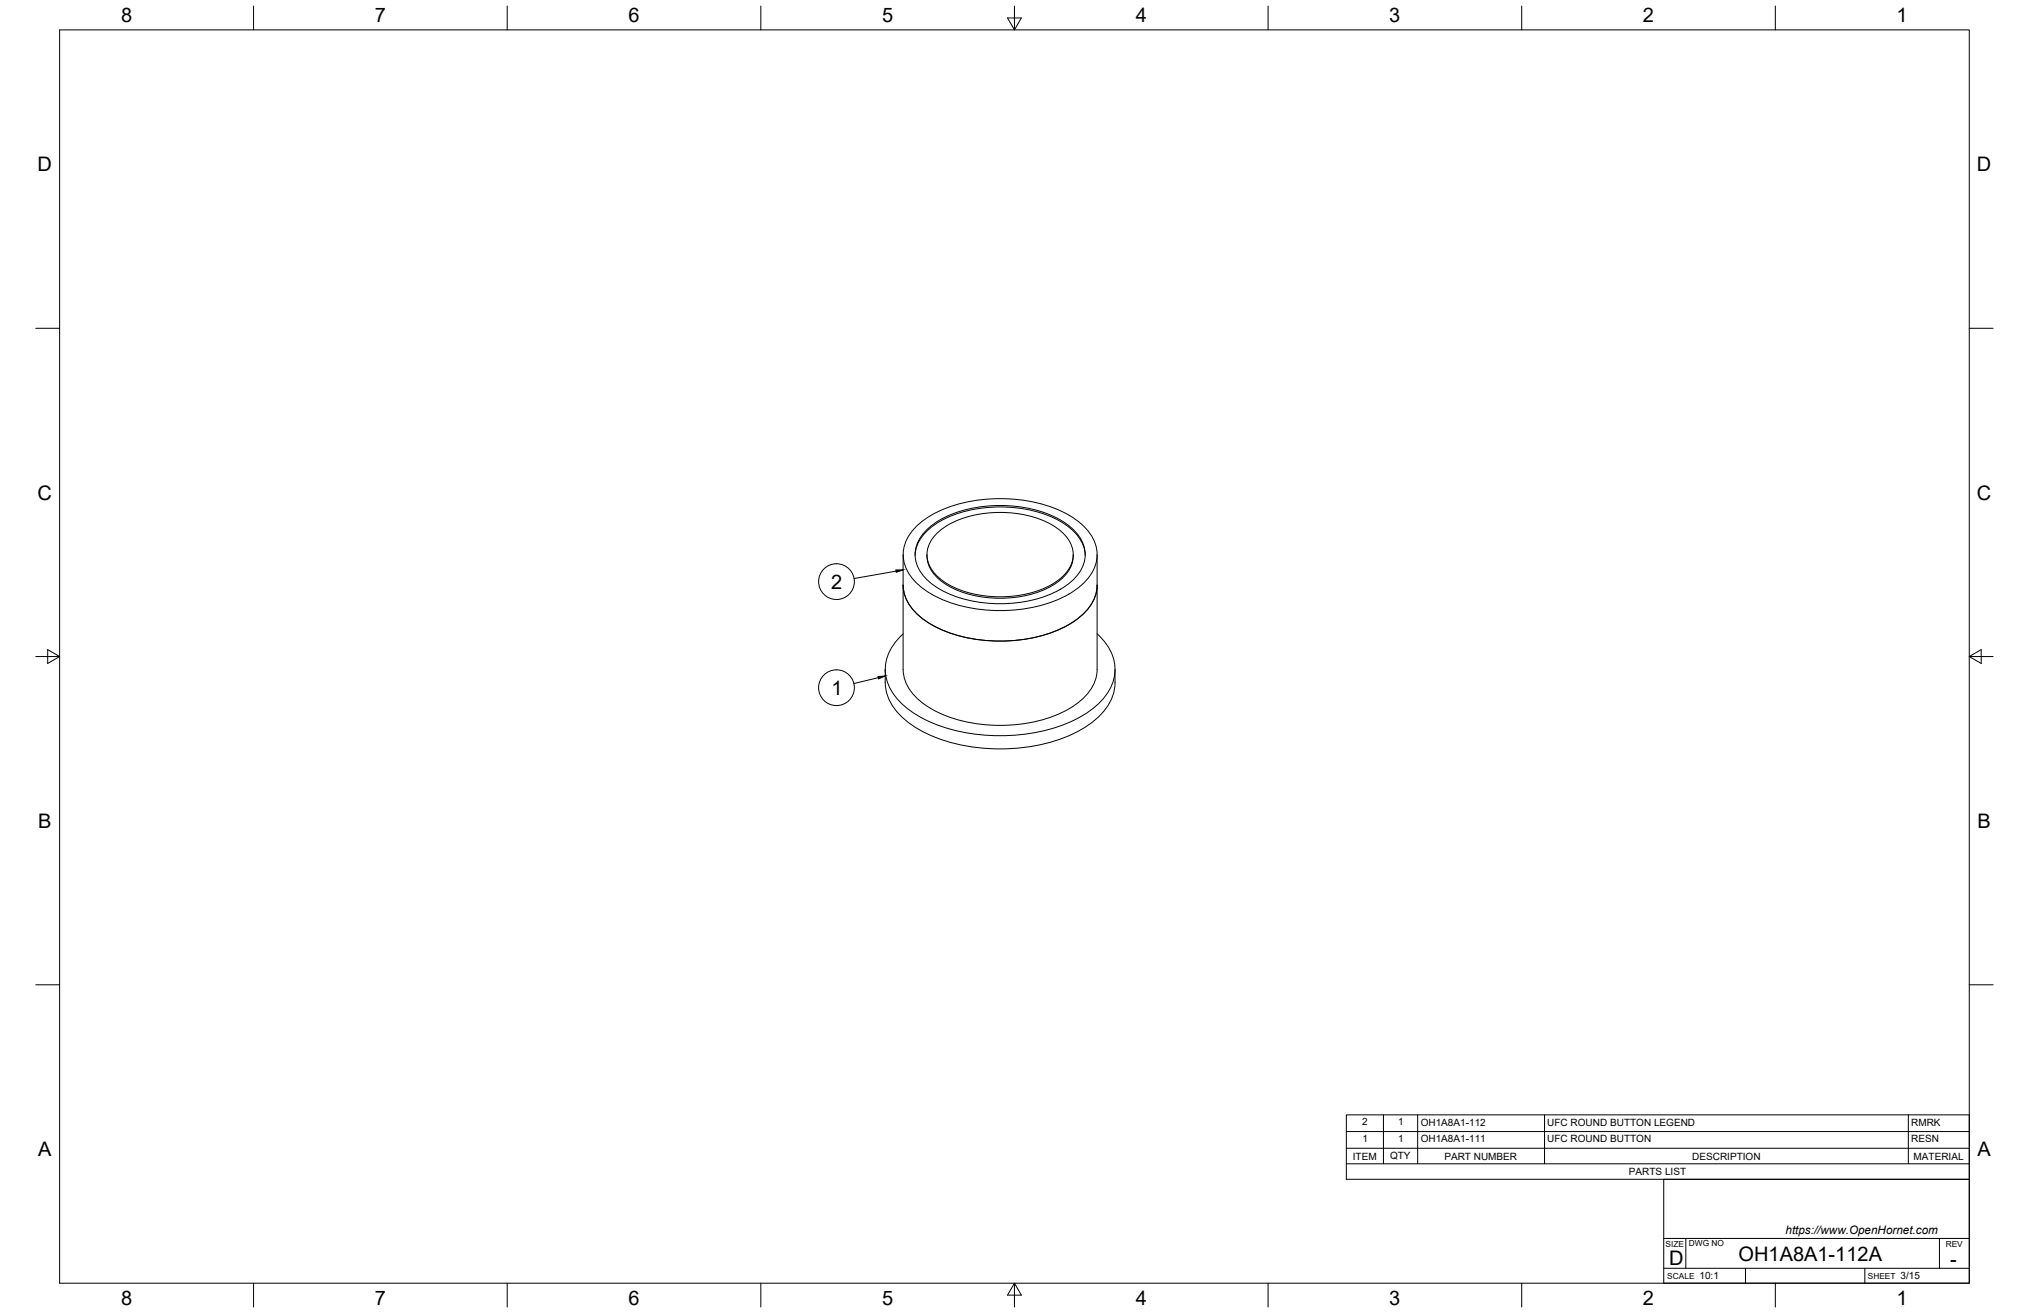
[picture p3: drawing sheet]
<svg xmlns="http://www.w3.org/2000/svg" width="864mm" height="559mm" viewBox="0 0 864 559" stroke-linecap="round" stroke-linejoin="round" font-family="sans-serif">
<!-- layer: Visible -->
<path d="M384.4 236.1v48.8M389.3 224.8a46.3 46.3 0 0 1 28.5-12.1 61.3 61.3 0 0 1 39.2 7.8 18.8 18.8 0 0 1 9.9 17.2 21.5 21.5 0 0 1-12 15.2 64.6 64.6 0 0 1-58.4 0 21.5 21.5 0 0 1-12-15.2 16 16 0 0 1 4.8-12.9zM389.5 236.3a17.4 17.4 0 0 1 9.1-13.5 56.1 56.1 0 0 1 44.5-4.5 27.3 27.3 0 0 1 17.8 13.5l1 4.5M394.5 236.1a14.3 14.3 0 0 0 7.5 12.2 48.3 48.3 0 0 0 42.1 2.8 20 20 0 0 0 12.3-11.5l.4-3.5M394.9 225a46.9 46.9 0 0 1 32-9.9 46.1 46.1 0 0 1 29.6 9.9 13.9 13.9 0 0 1 0 22 46.9 46.9 0 0 1-32 9.9 46.1 46.1 0 0 1-29.6-9.9 13.9 13.9 0 0 1 0-22zM398.8 227a38.6 38.6 0 0 1 25.7-8.9 42.6 42.6 0 0 1 26.6 7.6 12.2 12.2 0 0 1 4.5 15.4 25 25 0 0 1-15.6 10.9 49.5 49.5 0 0 1-36.3-3.3 16.2 16.2 0 0 1-9.1-11.9 12.4 12.4 0 0 1 4.2-9.8zM467 236.1v48.8M384.4 249a19.1 19.1 0 0 0 9.3 15.1 61.1 61.1 0 0 0 43.4 7.8 44 44 0 0 0 25.1-11.8 16.7 16.7 0 0 0 4.8-11.1M384.4 269.8a18.8 18.8 0 0 0-6.2 21.7 32.1 32.1 0 0 0 17.9 15.9 78.4 78.4 0 0 0 61.6-1.1 30 30 0 0 0 16.1-16.4 19 19 0 0 0-6.8-20.1M376.8 284.9a25 25 0 0 0 1.7 13.1 34.8 34.8 0 0 0 19.8 15.9 78.5 78.5 0 0 0 59.7-2.2 30.1 30.1 0 0 0 15.6-15.5 26.2 26.2 0 0 0 1-11.3M384.4 284.9a19.1 19.1 0 0 0 9.3 15.1 61.1 61.1 0 0 0 43.4 7.8 44 44 0 0 0 25.1-11.8 16.7 16.7 0 0 0 4.8-11.1" fill="none" stroke="#000" stroke-width=".43"/>
<!-- layer: Border -->
<g fill="none" stroke="#000" stroke-width=".43">
<path d="M25.4 12.7h812.8v533.4h-812.8zM107.9 2.6v10.1M215.9 2.6v10.1M323.8 2.6v10.1M428.8 7.6h5.9l-2.9 5.1zM431.8 2.6v10.1M539.7 2.6v10.1M647.7 2.6v10.1M755.6 2.6v10.1M15.2 139.7h10.2M838.2 139.7h10.1M15.2 279.4h10.2"/>
<path d="M20.3 276.5l5.1 2.9-5.1 3zM838.2 279.4l5.1-2.9v5.9zM838.2 279.4h10.1M15.2 419.1h10.2M838.2 419.1h10.1M107.9 546.1v10.2M215.9 546.1v10.2M323.8 546.1v10.2M431.8 546.1l2.9 5.1h-5.9zM431.8 546.1v10.2M539.7 546.1v10.2M647.7 546.1v10.2"/>
<path d="M755.6 546.1v10.2"/>
</g>
<!-- layer: Parts Lists -->
<path d="M573 474.5h265.2v27.4h-265.2zM588.8 474.5v20.8M603.4 474.5v20.8M657.4 474.5v20.8M812.2 474.5v20.8M573 495.3h265.2M573 488.7h265.2M573 481.6h265.2" fill="none" stroke="#000" stroke-width=".43"/>
<!-- layer: Balloons -->
<g fill="none" stroke="#000" stroke-width=".43">
<path d="M381.4 243.1l-17.9 3.1M373.8 288.4l-10.4 2.5"/>
<circle cx="356" cy="247.5" r="7.6"/>
<circle cx="356" cy="292.7" r="7.6"/>
</g>
<path d="M381.3 242.6l3.1-.1-2.9 1.1zM373.7 287.9l3.1-.2-2.9 1.2z" fill="#000" stroke="#000" stroke-width=".43"/>
<!-- layer: Titleblock -->
<path d="M708.1 501.9h130.1v44.2h-130.1zM708.1 539.8h130.1M708.1 527.1h130.1M717.5 527.1v12.7M742.9 539.8v6.3M793.7 539.8v6.3M825.5 527.1v12.7" fill="none" stroke="#000" stroke-width=".43"/>
<g font-size="8.5">
<text x="51.6" y="9.4">8</text>
<text x="159.5" y="9.4">7</text>
<text x="267.5" y="9.4">6</text>
<text x="375.4" y="9.3">5</text>
<text x="483.4" y="9.4">4</text>
<text x="591.3" y="9.4">3</text>
<text x="699.3" y="9.4">2</text>
<text x="807.2" y="9.4">1</text>
<text x="16" y="72.9">D</text>
<text x="841.4" y="72.9">D</text>
<text x="16" y="212.6">C</text>
<text x="841.4" y="212.6">C</text>
<text x="353.8" y="250.6">2</text>
<text x="354" y="295.8">1</text>
<text x="16.2" y="352.3">B</text>
<text x="841.7" y="352.3">B</text>
<text x="16.2" y="492">A</text>
<text x="841.7" y="492">A</text>
<text x="710.4" y="538.4">D</text>
<text x="740" y="536.7">OH1A8A1-112A</text>
<text x="830.1" y="538.8">-</text>
<text x="51.6" y="555.5">8</text>
<text x="159.5" y="555.5">7</text>
<text x="267.5" y="555.5">6</text>
<text x="375.4" y="555.4">5</text>
<text x="483.4" y="555.5">4</text>
<text x="591.3" y="555.5">3</text>
<text x="699.3" y="555.5">2</text>
<text x="807.2" y="555.5">1</text>
</g>
<text font-size="5" x="760" y="525.2">https://www.OpenHornet.com</text>
<g font-size="4.3">
<text x="579.8" y="478.8">2</text>
<text x="595.1" y="478.8">1</text>
<text x="604.7" y="479.1">OH1A8A1-112</text>
<text x="658.6" y="479.1">UFC ROUND BUTTON LEGEND</text>
<text x="813.4" y="479">RMRK</text>
<text x="579.9" y="485.9">1</text>
<text x="595.1" y="485.9">1</text>
<text x="604.7" y="486.2">OH1A8A1-111</text>
<text x="658.6" y="486.2">UFC ROUND BUTTON</text>
<text x="813.4" y="486.2">RESN</text>
<text x="575.8" y="493.5">ITEM</text>
<text x="591.7" y="493.4">QTY</text>
<text x="614.8" y="493.5">PART NUMBER</text>
<text x="720.3" y="493.5">DESCRIPTION</text>
<text x="814.5" y="493.5">MATERIAL</text>
<text x="693.3" y="500.1">PARTS LIST</text>
<text x="723.4" y="544.5">10:1</text>
<text x="809" y="544.5">3/15</text>
</g>
<g font-size="3.5">
<text x="708.9" y="530.9">SIZE</text>
<text x="718.9" y="530.5">DWG NO</text>
<text x="828.2" y="530.9">REV</text>
<text x="709.6" y="544.2">SCALE</text>
<text x="795" y="544.2">SHEET</text>
</g>
</svg>
